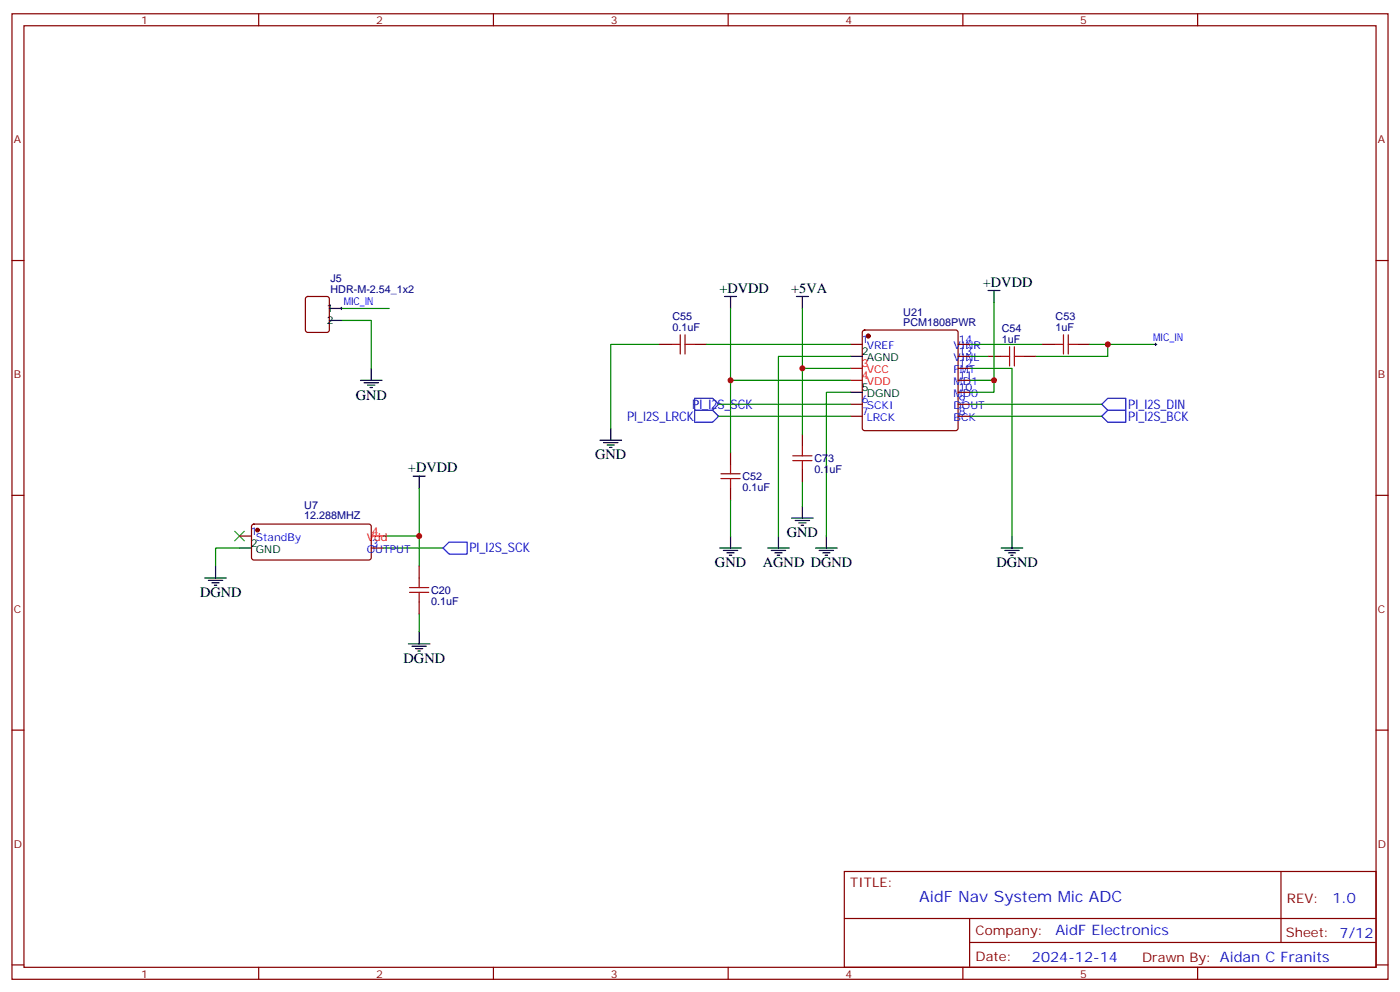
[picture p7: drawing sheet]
<svg xmlns="http://www.w3.org/2000/svg" width="412mm" height="292mm" viewBox="0 0 412 292" stroke-linecap="round" stroke-linejoin="round" font-family="sans-serif">
<g fill="none" stroke="#870000" stroke-width=".35">
<path d="M3.5 4.1h405.4v284.3h-405.4zM7.1 7.6h398.2v277.3h-398.2zM76.2 4.1v3.5M145.3 4.1v3.5M214.5 4.1v3.5M283.6 4.1v3.5M352.8 4.1v3.5M3.5 76.7h3.6M405.3 76.7h3.6M90.2 87.5l.5-.2h5.6l.7 .4v9.5l-.4 .6-5.9 .1-.7-.5v-9.4zM254.2 97.4l.5-.2h26.8l.5 .2 .2 .5v28.2l-.2 .5-.5 .2h-26.8l-.5-.2-.2-.5v-28.2zM194 101.4h3.6"/>
<path d="M204.6 101.4h3.5M250.5 101.4h3.5M250.5 119.1h3.5M282.2 101.4h3.6M282.2 119.1h3.6M282.2 115.5h3.6M282.2 112h3.6M282.2 108.5h3.6M282.2 105h3.6M291 105h3.6M301.6 105h3.6M306.9 101.4h3.5"/>
<path d="M317.5 101.4h3.5M215.2 133.2v3.5M236.4 127.9v3.5M236.4 138.5v3.5M250.5 122.6h3.5M282.2 122.6h3.6M3.5 145.9h3.6M70.6 157.9h3.5M74.3 154.5l.5-.2 34.1 .1 .5 .6-.1 9.5-.6 .4h-34.2l-.4-.7v-9.2zM215.2 143.8v3.5M405.3 145.9h3.6M109.4 161.4h3.5"/>
<path d="M123.5 166.7v3.5M123.5 177.3v3.5M3.5 215h3.6M405.3 215h3.6M248.7 256.6h156.6v28.3h-156.6zM377.3 256.7v20.8M248.7 270.5h156.5M285.6 277.5h119.6M285.6 270.5v14.1M3.5 284.2h3.6M76.2 284.9v3.5M145.3 284.9v3.5"/>
<path d="M214.5 284.9v3.5M283.6 284.9v3.5M352.8 284.9v3.5M405.3 284.2h3.6"/>
</g>
<g fill="#870000" stroke="#870000" stroke-width=".35">
<circle cx="255.8" cy="99" r=".53"/>
<circle cx="75.8" cy="156.1" r=".53"/>
</g>
<g fill="none" stroke="#000" stroke-width=".35">
<path d="M97 90.8h3.5M97 94.4h3.5M213.4 87.3h3.6M215.2 87.3v3.5M234.6 87.3h3.5M236.4 87.3v3.5M291 85.5h3.6M292.8 85.5v3.6M106.2 112h6.3M107.2 112.7h4.3M108.3 113.4h2.1M109 114.1h.7"/>
<path d="M109.4 108.5v3.5M250.5 105h3.5M250.5 115.5h3.5M176.7 129.6h6.4M177.8 130.4h4.2M178.9 131.1h2.1M179.6 131.8h.7M179.9 126.1v3.5M121.7 140.2h3.5M123.5 140.2v3.6M215.2 157.9v3.5M229.3 157.9v3.5"/>
<path d="M233.2 152.6h6.3M234.2 153.3h4.3M235.3 154h2.1M236 154.7h.7M236.4 149v3.6M243.4 157.9v3.5M298.1 157.9v3.5M60.3 170.2h6.4M61.4 170.9h4.2M62.4 171.6h2.2M63.1 172.3h.8M63.5 166.7v3.5"/>
<path d="M70.6 161.4h3.5M212 161.4h6.4M213.1 162.1h4.2M214.1 162.8h2.2M214.8 163.5h.7M226.1 161.4h6.4M227.2 162.1h4.2M228.2 162.8h2.2M229 163.5h.7M240.2 161.4h6.4M241.3 162.1h4.2M242.4 162.8h2.1"/>
<path d="M243.1 163.5h.7M294.9 161.4h6.4M296 162.1h4.2M297 162.8h2.2M297.7 163.5h.7M120.3 189.6h6.3M121.4 190.3h4.2M122.4 191h2.1M123.1 191.7h.7M123.5 186.1v3.5"/>
</g>
<path d="M250.5 108.5h3.5M250.5 112h3.5M109.4 157.9h3.5" fill="none" stroke="#f00" stroke-width=".35"/>
<g fill="none" stroke="#008700" stroke-width=".35">
<path d="M100.5 94.4h8.9v14.1M100.5 90.8h14.2M215.2 90.8v21.2h35.3M236.4 90.8v17.7h14.1M292.8 89.1v22.9h-7M194 101.4h-14.1v24.7M208.1 101.4h42.4M211.7 119.1h38.8M215.2 112v21.2M236.4 108.5v19.4M250.5 105h-21.2v52.9M250.5 115.5h-7.1v42.4"/>
<path d="M285.8 108.5h12.3v49.4M285.8 119.1h38.8M285.8 101.4h21.1M285.8 105h5.2M292.8 112v3.5h-7M321 101.4h5.3v3.6h-21.1M326.3 101.4h14.1M211.7 122.6h38.8M285.8 122.6h38.8M123.5 143.8v14.1h-10.6M123.5 157.9v8.8M215.2 147.3v10.6"/>
<path d="M236.4 142v7M70.6 161.4h-7.1v5.3M112.9 161.4h17.6M123.5 180.8v5.3"/>
</g>
<g fill="none" stroke="#a10000" stroke-width=".35">
<path d="M200.4 98.6v5.6M201.8 98.6v5.6M313.3 98.6v5.6M314.7 98.6v5.6M197.6 101.4h2.8M201.8 101.4h2.8M294.6 105h2.8M297.4 102.1v5.7M298.8 102.1v5.7M298.8 105h2.8M310.4 101.4h2.9M314.7 101.4h2.8"/>
<path d="M212.4 139.5h5.6M215.2 136.7v2.8M233.5 134.2h5.7M233.5 135.6h5.7M236.4 131.4v2.8M236.4 135.6v2.9M212.4 140.9h5.6M215.2 140.9v2.9M120.6 174.4h5.7M120.6 173h5.7M123.5 170.2v2.8M123.5 174.4v2.9"/>
</g>
<path d="M204.6 117.3h5.3l1.8 1.8-1.8 1.7h-5.3zM326.3 117.3h5.3v3.5h-5.3l-1.7-1.7zM204.6 120.8h5.3l1.8 1.8-1.8 1.8h-5.3zM324.6 122.6l1.7-1.8h5.3v3.6h-5.3zM132.3 159.6h5.3v3.6h-5.3l-1.8-1.8z" fill="none" stroke="#00f" stroke-width=".35"/>
<path d="M100.2 90.8h.7M100.5 90.5v.7M340.1 101.4h.7M340.4 101.1v.7" fill="none" stroke="#000" stroke-width=".29"/>
<path d="M69.1 156.5l2.9 2.8M72 156.5l-2.9 2.8" fill="none" stroke="#3c3" stroke-width=".35"/>
<g fill="#c00">
<circle cx="215.2" cy="112" r=".88"/>
<circle cx="326.3" cy="101.4" r=".88"/>
<circle cx="236.4" cy="108.5" r=".88"/>
<circle cx="123.5" cy="157.9" r=".88"/>
<circle cx="292.8" cy="112" r=".88"/>
</g>
<text font-size="4.6" fill="#00f" x="270.8" y="265.7">AidF Nav System Mic ADC</text>
<g font-size="4.2">
<text x="211.9" y="86.2">+DVDD</text>
<text x="233.1" y="86.2">+5VA</text>
<text x="289.5" y="84.4">+DVDD</text>
<text x="104.8" y="117.7">GND</text>
<text x="175.3" y="135.3">GND</text>
<text x="120.2" y="139.1">+DVDD</text>
<text x="231.8" y="158.2">GND</text>
<text x="210.6" y="167">GND</text>
<text x="224.7" y="167">AGND DGND</text>
<text x="293.5" y="167">DGND</text>
<text x="58.9" y="175.9">DGND</text>
<text x="118.9" y="195.3">DGND</text>
</g>
<g font-size="4.2" fill="#00f">
<text x="392.5" y="265.9">1.0</text>
<text x="310.9" y="275.5">AidF Electronics</text>
<text x="304" y="283.3">2024-12-14</text>
</g>
<g font-size="3.9" fill="#00f">
<text x="184.7" y="123.9">PI_I2S_LRCK</text>
<text x="203.9" y="120.4">PI_I2S_SCK</text>
<text x="332.3" y="123.9">PI_I2S_BCK</text>
<text x="332.3" y="120.3">PI_I2S_DIN</text>
<text x="138.3" y="162.7">PI_I2S_SCK</text>
</g>
<g font-size="3.9" fill="#800">
<text x="250.5" y="261.2">TITLE:</text>
<text x="379.1" y="265.9">REV:</text>
<text x="287.4" y="275.4">Company:</text>
<text x="378.7" y="276">Sheet: 7/12</text>
<text x="287.4" y="283.1">Date:</text>
<text x="336.4" y="283.2">Drawn By: Aidan C Franits</text>
</g>
<g font-size="3.2" fill="#800">
<text x="41.6" y="7.1">1</text>
<text x="110.8" y="7.1">2</text>
<text x="179.9" y="7.1">3</text>
<text x="249.1" y="7.1">4</text>
<text x="318.2" y="7.1">5</text>
<text x="4.1" y="42.2">A</text>
<text x="405.9" y="42.2">A</text>
<text x="4.1" y="111.3">B</text>
<text x="405.9" y="111.3">B</text>
<text x="4.1" y="180.4">C</text>
<text x="405.9" y="180.4">C</text>
<text x="4.1" y="249.6">D</text>
<text x="405.9" y="249.6">D</text>
<text x="41.6" y="287.9">1</text>
<text x="110.8" y="287.9">2</text>
<text x="179.9" y="287.9">3</text>
<text x="249.1" y="287.9">4</text>
<text x="318.2" y="287.9">5</text>
</g>
<g font-size="3.2" fill="#000080">
<text x="97.3" y="83.1">J5</text>
<text x="97.3" y="86.3">HDR-M-2.54_1x2</text>
<text x="198.1" y="94.4">C55</text>
<text x="266.1" y="93">U21</text>
<text x="311" y="94.3">C53</text>
<text x="198.1" y="97.5">0.1uF</text>
<text x="266.1" y="96.1">PCM1808PWR</text>
<text x="295.1" y="101.1">1uF</text>
<text x="295.1" y="97.8">C54</text>
<text x="311" y="97.5">1uF</text>
<text x="239.9" y="136">C73</text>
<text x="218.7" y="141.4">C52</text>
<text x="239.9" y="139.3">0.1uF</text>
<text x="89.6" y="149.8">U7</text>
<text x="218.7" y="144.6">0.1uF</text>
<text x="89.6" y="152.9">12.288MHZ</text>
<text x="127" y="178.1">0.1uF</text>
<text x="127" y="174.9">C20</text>
</g>
<g font-size="3.2" fill="#00f">
<text x="101.2" y="90">MIC_IN</text>
<text x="253.8" y="101.1">1</text>
<text x="282.4" y="101.1">14</text>
<text x="339.7" y="100.5">MIC_IN</text>
<text x="255.3" y="102.8">VREF</text>
<text x="280.9" y="106.4">VINL</text>
<text x="280.9" y="102.8">VINR</text>
<text x="282.4" y="104.6">13</text>
<text x="280.9" y="113.4">MD1</text>
<text x="280.9" y="109.9">FMT</text>
<text x="282.4" y="111.7">11</text>
<text x="282.4" y="108.1">12</text>
<text x="253.8" y="118.7">6</text>
<text x="280.9" y="116.9">MD0</text>
<text x="282.4" y="118.7">9</text>
<text x="282.4" y="115.2">10</text>
<text x="253.8" y="122.2">7</text>
<text x="255.3" y="120.5">SCKI</text>
<text x="255.3" y="124">LRCK</text>
<text x="280.9" y="124">BCK</text>
<text x="280.9" y="120.5">DOUT</text>
<text x="282.4" y="122.2">8</text>
<text x="73.9" y="157.5">1</text>
<text x="75.4" y="159.3">StandBy</text>
<text x="109.5" y="161">3</text>
<text x="108.1" y="162.8">OUTPUT</text>
</g>
<g font-size="3.2">
<text x="96.3" y="91.9">1</text>
<text x="96.3" y="95.4">2</text>
<text x="253.8" y="104.6">2</text>
<text x="255.3" y="106.4">AGND</text>
<text x="253.8" y="115.2">5</text>
<text x="255.3" y="116.9">DGND</text>
<text x="73.9" y="161">2</text>
<text x="75.4" y="162.8">GND</text>
</g>
<g font-size="3.2" fill="#f00">
<text x="253.8" y="108.1">3</text>
<text x="253.8" y="111.7">4</text>
<text x="255.3" y="109.9">VCC</text>
<text x="255.3" y="113.4">VDD</text>
<text x="108.1" y="159.3">Vdd</text>
<text x="109.5" y="157.5">4</text>
</g>
</svg>
